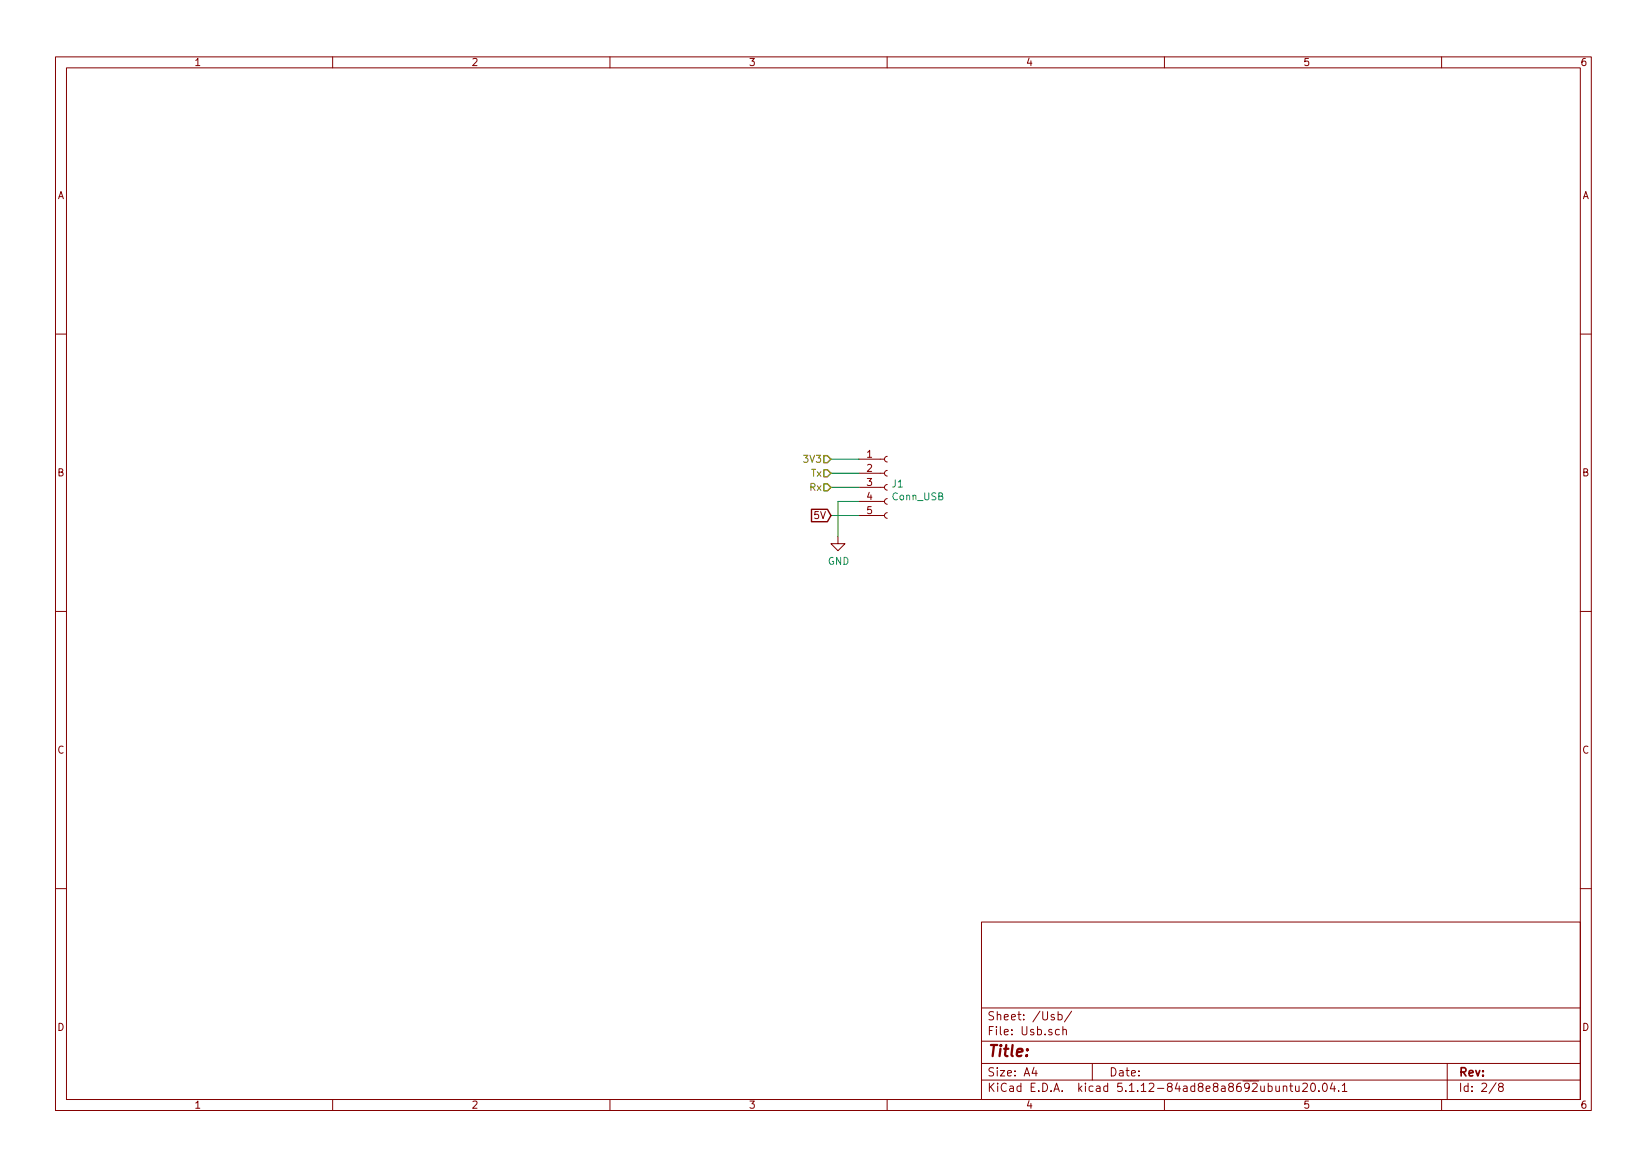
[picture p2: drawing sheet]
<svg xmlns="http://www.w3.org/2000/svg" width="297mm" height="210mm" viewBox="0 0 297 210" stroke-linecap="round" stroke-linejoin="round" font-family="sans-serif">
<g fill="none" stroke="#840000" stroke-width=".18">
<path d="M10 10.3h277v189.9h-277zM12 12.2h273v186.1h-273zM60 10.3v1.9M110 10.3v1.9M160 10.3v1.9M210 10.3v1.9M260 10.3v1.9M10 60.2h2M285 60.2h2M151.1 96.8v1.2h1.3l-1.3 1.3-1.2-1.3h1.2M154.9 93h4.6M154.9 90.4h4.6"/>
<path d="M154.9 87.9h4.6M154.9 85.3h4.6M154.9 82.8h4.6M160 92.5l-.3 .1-.2 .3 .1 .4 .4 .2M160 89.9l-.3 .1-.2 .3 .1 .4 .4 .2M160 87.4l-.3 .1-.2 .3 .1 .4 .4 .2M160 84.8l-.3 .1-.2 .4 .1 .3 .4 .2M160 82.3l-.3 .1-.2 .3 .1 .4 .4 .2M10 110.3h2M285 110.3h2M10 160.2h2M177 166.3h108v32h-108z"/>
<path d="M285 160.2h2M60 198.3v1.9M110 198.3v1.9M160 198.3v1.9M177 194.8h108M177 191.8h108M177 187.8h108M177 181.8h108M186.5 192.5l-.4 1h1M186.8 193v1M190.8 183l.5-.1 .3 .3-.1 .6-.2 .1-.5-.1M190.8 182.4v1.5"/>
<path d="M191.1 185.7l-.5-.1-.3 .3 .2 .6h.6M191.7 185.7l.2-.1 .4 .1v.9M191.7 185.1v1.5M193.3 182.3l-1.3 2M197 191.8v3M210 198.3v1.9M231.4 196l.2-.2 .4 .1 .1 .9M231.4 195.8v1M232.6 195.8h.5M232.8 195.3v1.3l.3 .2M233.7 195.8v.8a.37 .37 0 0 0 .6 .1M234.3 195.8v1"/>
<path d="M234.9 195.5l.3-.2h.3l.2 .2 .1 .3-.1 .2-.8 .8h.9M236.5 195.5l.2-.2a.8 .8 0 0 1 .6 .8 .8 .8 0 0 1-.6 .7l-.2-.1-.1-.4zM237.9 196.7v.1M238.7 195.5l.2-.2a.8 .8 0 0 1 .5 .8 .8 .8 0 0 1-.5 .7l-.2-.1-.2-.4zM240.3 195.2l-.4 1.1h1M240.6 195.8v1M241.4 196.7v.1M242.1 195.8l.4-.5v1.5M242.1 196.8h.8M260 198.3v1.9M261 191.8v6.5M269.8 195.2l-1.2 2"/>
<path d="M270.6 196l-.3-.2v-.2l.3-.3h.2l.3 .3-.1 .2-.6 .2-.1 .3v.4l.3 .1h.2l.3-.3v-.2l-.3-.3"/>
</g>
<path d="M149.9 87.9h5M149.9 85.3h5M149.9 82.8h5M149.9 93h5M154.9 90.4h-3.8v6.4" fill="none" stroke="#008400" stroke-width=".18"/>
<path d="M148.6 84.7h.6l.7 .6-.7 .7h-.6zM148.6 87.2h.6l.7 .7-.7 .6h-.6zM148.6 82.2h.6l.7 .6-.7 .6h-.6z" fill="none" stroke="#848400" stroke-width=".25"/>
<path d="M146.4 91.8h2.8l.7 1.2-.7 1.1h-2.8z" fill="none" stroke="#840000" stroke-width=".25"/>
<text font-size="2.8" fill="#840000" x="178" y="190.5">Title:</text>
<g font-size="2.1" fill="#840000">
<text x="178" y="184">Sheet: /Usb/</text>
<text x="178" y="186.7">File: Usb.sch</text>
<text x="178" y="196.9">KiCad E.D.A. kicad 5.1.12-84ad8e8a8692ubuntu20.04.1</text>
<text x="178" y="194.1">Size: A4</text>
<text x="200" y="194.1">Date:</text>
<text x="263" y="194.1">Rev:</text>
<text x="263" y="196.9">Id: 2/8</text>
</g>
<g font-size="1.8" fill="#840000">
<text x="35" y="11.9">1</text>
<text x="85" y="11.9">2</text>
<text x="135" y="11.9">3</text>
<text x="185" y="11.9">4</text>
<text x="235" y="11.9">5</text>
<text x="285" y="11.9">6</text>
<text x="10.4" y="35.9">A</text>
<text x="285.4" y="35.9">A</text>
<text x="156.4" y="82.5">1</text>
<text x="10.4" y="85.9">B</text>
<text x="156.4" y="85.1">2</text>
<text x="156.4" y="87.6">3</text>
<text x="285.4" y="85.9">B</text>
<text x="146.9" y="93.6">5V</text>
<text x="156.4" y="90.2">4</text>
<text x="156.4" y="92.7">5</text>
<text x="10.4" y="135.9">C</text>
<text x="285.4" y="135.9">C</text>
<text x="10.4" y="185.9">D</text>
<text x="285.4" y="185.9">D</text>
<text x="35" y="199.9">1</text>
<text x="85" y="199.9">2</text>
<text x="135" y="199.9">3</text>
<text x="185" y="199.9">4</text>
<text x="235" y="199.9">5</text>
<text x="285" y="199.9">6</text>
</g>
<g font-size="1.8" fill="#848400">
<text x="145.2" y="83.4">3V3</text>
<text x="146.1" y="88.5">Rx</text>
<text x="146.3" y="86">Tx</text>
</g>
<g font-size="1.8" fill="#008484">
<text x="160.9" y="87.9">J1</text>
<text x="160.9" y="90.2">Conn_USB</text>
<text x="149.3" y="101.8">GND</text>
</g>
</svg>
